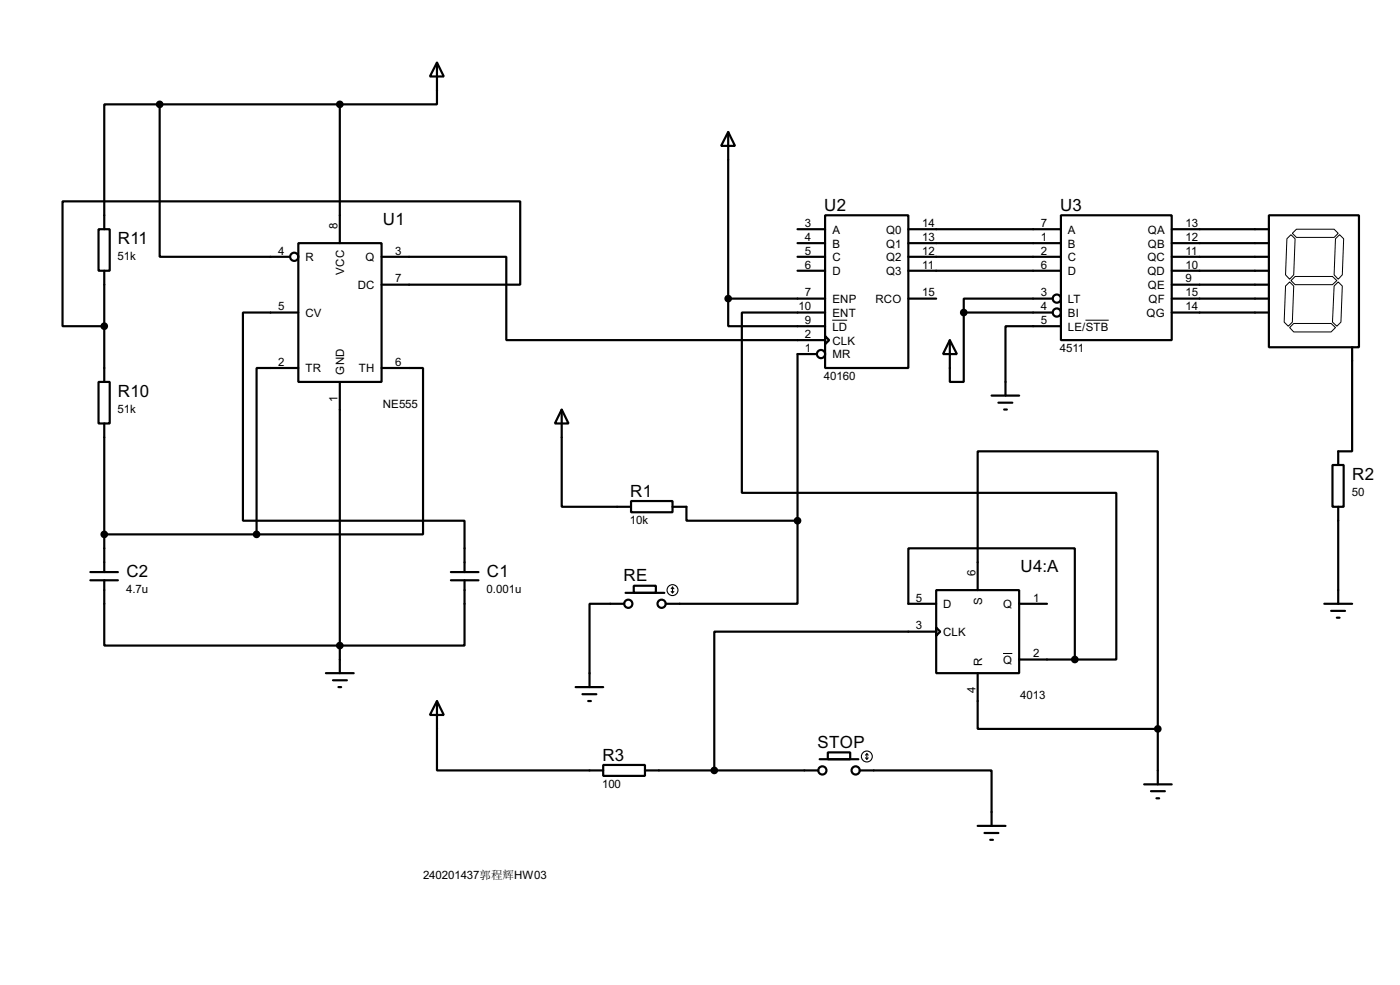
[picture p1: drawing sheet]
<svg xmlns="http://www.w3.org/2000/svg" width="256mm" height="180mm" viewBox="0 0 256 180" stroke-linecap="round" stroke-linejoin="round" font-family="sans-serif">
<g fill="none" stroke="#000" stroke-width=".4">
<path d="M29.3 19.1h-10.2v22.9M29.3 19.1v27.9h23.8M29.3 19.1h33M62.3 19.1v25.4M80.1 11.5l1.2 2.5h-2.5zM80.1 11.5v7.6h-17.8M133.4 24.2l1.3 2.5h-2.6zM133.4 24.2v30.5M151.2 39.4h15.2v28h-15.2zM194.4 39.4h20.3v22.9h-20.3zM232.5 39.4h16.5v24.2h-16.5zM18.1 42h2v7.6h-2z"/>
<path d="M19.1 49.6v20.3M54.7 44.5h15.2v25.4h-15.2zM54.7 57.2h-10.2v38.1h40.6v9.4M69.9 47h22.9v15.3h58.4M69.9 52.1h25.4v-15.2h-83.8v22.8h7.6M133.4 54.7v5h17.8M133.4 54.7h17.8M146.1 42h5.1M146.1 44.5h5.1M146.1 47h5.1M146.1 49.6h5.1M151.2 57.2h-15.3v33h68.6v30.5h-7.6"/>
<path d="M166.4 42h28M166.4 44.5h28M166.4 47h28M166.4 49.6h28M166.4 54.7h5.1M176.6 57.2v12.7h-2.6v-7.6M176.6 57.2h16.2M192.8 54.7h-16.2v2.5M194.4 59.7h-10.2v12.7M214.7 42h17.8M214.7 44.5h17.8M214.7 47h17.8"/>
<path d="M214.7 49.6h17.8M214.7 52.1h17.8M214.7 54.7h17.8M214.7 57.2h17.8M18.1 69.9h2v7.6h-2zM19.1 77.5v27.2M54.7 67.4h-7.7v30.4M62.3 69.9v53.3M69.9 67.4h7.6v30.4h-30.5M102.9 75l1.3 2.5h-2.5zM102.9 75v17.8h12.7M149.7 64.8h-3.6v30.5"/>
<path d="M151.2 61.5l.7 .8-.7 .7zM174 62.3l1.3 2.5h-2.5zM181.7 72.4h5M182.9 73.7h2.6M184 75h.5M247.7 63.6v19h-2.5v2.5M19.1 97.8h27.9M115.6 91.7h7.6v2.1h-7.6zM123.2 92.8h2.6v2.5h20.3M146.1 95.3v15.2h-24.1M244.1 85.1h2.1v7.7h-2.1zM245.2 92.8v17.7"/>
<path d="M16.6 106.2h5M16.6 104.7h5M19.1 106.2v12h66v-12M82.6 106.2h5.1M82.6 104.7h5.1M114.4 110.5h-6.4v15.3M114.6 108.5h7.1M116.1 107.2h4.1v1.3h-4.1zM171.5 108h15.2v15.2h-15.2zM171.5 114.9l.8 .7-.8 .8zM171.5 115.6h-40.6v25.4M171.5 110.5h-5.1v-10.1h30.5v20.3"/>
<path d="M179.1 108v-25.4h33v50.8M186.7 110.5h5.1M242.6 110.5h5.1M243.9 111.8h2.5M244.9 113.1h.5M59.7 123.2h5.1M61 124.5h2.6M62 125.8h.5M80.1 128.3l1.2 2.6h-2.5zM80.1 128.3v12.7h30.4M105.5 125.8h5M106.7 127.1h2.6"/>
<path d="M107.8 128.3h.5M150.2 139h7.1M151.7 137.7h4.1v1.3h-4.1zM179.1 123.2v10.2h33M186.7 120.7h10.2M212.1 133.4v10.2M110.5 140h7.7v2h-7.7zM118.2 141h31.7M157.5 141h24.2v10.2M179.1 151.2h5.1M180.4 152.5h2.5M181.4 153.7h.5"/>
<path d="M209.6 143.6h5.1M210.9 144.8h2.5M211.9 146.1h.5"/>
<circle cx="53.9" cy="47" r=".75"/>
<circle cx="193.6" cy="54.7" r=".75"/>
<circle cx="193.6" cy="57.2" r=".75"/>
<circle cx="150.4" cy="64.8" r=".75"/>
<circle cx="115.1" cy="110.5" r=".75"/>
<circle cx="121.2" cy="110.5" r=".75"/>
<circle cx="150.6" cy="141" r=".75"/>
<circle cx="156.7" cy="141" r=".75"/>
</g>
<path d="M152.5 58.6h2.7M198.9 58.6h4.2M235.5 52.4l.8-.8 .7 .8-.2 6.6-.8 .7-.7-.7zM235.8 43.7l.7-.7 .8 .7-.3 6.6-.7 .8-.8-.8zM236.3 60l.7-.8h6.9l.8 .8-.8 .8h-6.9zM236.5 51.4l.8-.8h6.8l.8 .8-.8 .7h-6.8zM236.8 42.7l.7-.7h6.9l.8 .7-.8 .8h-6.9zM244.4 52.4l.8-.8 .7 .8-.2 6.6-.8 .7-.8-.7zM244.7 43.7l.7-.7 .8 .7-.3 6.6-.7 .8-.8-.8zM183.8 119.6h1.7" fill="none" stroke="#000" stroke-width=".18"/>
<g fill="#000" stroke="#000" stroke-width=".4">
<circle cx="29.2" cy="19.1" r=".5"/>
<circle cx="62.2" cy="19.1" r=".5"/>
<circle cx="19.1" cy="59.7" r=".5"/>
<circle cx="133.4" cy="54.7" r=".5"/>
<circle cx="176.5" cy="57.2" r=".5"/>
<circle cx="19.1" cy="97.8" r=".5"/>
<circle cx="47" cy="97.8" r=".5"/>
<circle cx="146.1" cy="95.3" r=".5"/>
<circle cx="62.2" cy="118.2" r=".5"/>
<circle cx="196.9" cy="120.7" r=".5"/>
<circle cx="212.1" cy="133.4" r=".5"/>
<circle cx="130.8" cy="141" r=".5"/>
</g>
<g fill="none" stroke="#000" stroke-width=".2">
<path d="M123 108.3l.2 .2M123.2 107.5v1M123.2 107.5l-.2 .3M123.2 107.5l.3 .3M123.5 108.3l-.3 .2M158.6 138.7l.2 .3M158.8 138v1M158.8 138l-.2 .2M158.8 138l.3 .2M159.1 138.7l-.3 .3"/>
<circle cx="123.2" cy="108" r="1"/>
<circle cx="158.8" cy="138.5" r="1"/>
</g>
<g font-size="3.5">
<text x="70.2" y="41.2">U1</text>
<text x="151" y="38.6">U2</text>
<text x="194.2" y="38.6">U3</text>
<text x="21.6" y="44.6">R11</text>
<text x="21.6" y="72.6">R10</text>
<text x="247.7" y="87.8">R2</text>
<text x="115.5" y="90.9">R1</text>
<text x="23.2" y="105.6">C2</text>
<text x="89.2" y="105.6">C1</text>
<text x="114.2" y="106.4">RE</text>
<text x="187" y="104.7">U4:A</text>
<text x="149.8" y="136.9">STOP</text>
<text x="110.4" y="139.2">R3</text>
</g>
<g font-size="2.4">
<text x="61.9" y="42" transform="rotate(-90 61.9 42)">8</text>
<text x="147.5" y="41.6">3</text>
<text x="169" y="41.6">14</text>
<text x="190.7" y="41.6">7</text>
<text x="217.2" y="41.6">13</text>
<text x="21.6" y="47.6">51k</text>
<text x="51" y="46.6">4</text>
<text x="55.9" y="47.8">R</text>
<text x="66.9" y="47.8">Q</text>
<text x="72.4" y="46.6">3</text>
<text x="147.5" y="44.1">4</text>
<text x="147.5" y="46.6">5</text>
<text x="152.5" y="42.7">A</text>
<text x="152.5" y="45.3">B</text>
<text x="152.5" y="47.8">C</text>
<text x="162.3" y="42.7">Q0</text>
<text x="162.3" y="45.3">Q1</text>
<text x="162.3" y="47.8">Q2</text>
<text x="169" y="44.1">13</text>
<text x="169" y="46.6">12</text>
<text x="190.7" y="44.1">1</text>
<text x="190.7" y="46.6">2</text>
<text x="195.6" y="42.7">A</text>
<text x="195.6" y="45.3">B</text>
<text x="195.6" y="47.8">C</text>
<text x="210.2" y="47.8">QC</text>
<text x="210.3" y="42.7">QA</text>
<text x="210.3" y="45.3">QB</text>
<text x="217.2" y="44.1">12</text>
<text x="217.2" y="46.6">11</text>
<text x="63.1" y="50.3" transform="rotate(-90 63.1 50.3)">VCC</text>
<text x="65.5" y="52.9">DC</text>
<text x="72.4" y="51.7">7</text>
<text x="147.5" y="49.2">6</text>
<text x="152.5" y="50.4">D</text>
<text x="162.3" y="50.4">Q3</text>
<text x="169" y="49.2">11</text>
<text x="190.7" y="49.2">6</text>
<text x="195.6" y="50.4">D</text>
<text x="210.2" y="50.4">QD</text>
<text x="210.3" y="52.9">QE</text>
<text x="217.2" y="49.2">10</text>
<text x="217.2" y="51.7">9</text>
<text x="51" y="56.8">5</text>
<text x="55.9" y="58">CV</text>
<text x="146.3" y="56.8">10</text>
<text x="147.5" y="54.3">7</text>
<text x="147.5" y="59.3">9</text>
<text x="152.5" y="55.4">ENP</text>
<text x="152.5" y="58">ENT</text>
<text x="160.4" y="55.4">RCO</text>
<text x="169" y="54.3">15</text>
<text x="190.7" y="54.3">3</text>
<text x="190.7" y="56.8">4</text>
<text x="190.7" y="59.3">5</text>
<text x="195.6" y="55.4">LT</text>
<text x="195.6" y="58">BI</text>
<text x="210" y="58">QG</text>
<text x="210.4" y="55.4">QF</text>
<text x="217.2" y="54.3">15</text>
<text x="217.2" y="56.8">14</text>
<text x="147.5" y="61.9">2</text>
<text x="147.5" y="64.4">1</text>
<text x="152.5" y="60.5">LD</text>
<text x="152.5" y="63.1">CLK</text>
<text x="152.5" y="65.6">MR</text>
<text x="194.2" y="64.5">4511</text>
<text x="195.6" y="60.5">LE/STB</text>
<text x="51" y="67">2</text>
<text x="55.9" y="68.1">TR</text>
<text x="63.1" y="68.6" transform="rotate(-90 63.1 68.6)">GND</text>
<text x="65.7" y="68.1">TH</text>
<text x="72.4" y="67">6</text>
<text x="151" y="69.5">40160</text>
<text x="21.6" y="75.5">51k</text>
<text x="61.9" y="73.6" transform="rotate(-90 61.9 73.6)">1</text>
<text x="70.1" y="74.6">NE555</text>
<text x="115.4" y="96">10k</text>
<text x="247.7" y="90.8">50</text>
<text x="178.7" y="105.5" transform="rotate(-90 178.7 105.5)">6</text>
<text x="23.1" y="108.5">4.7u</text>
<text x="89.2" y="108.5">0.001u</text>
<text x="167.8" y="110.1">5</text>
<text x="172.8" y="111.3">D</text>
<text x="179.9" y="110.7" transform="rotate(-90 179.9 110.7)">S</text>
<text x="183.8" y="111.3">Q</text>
<text x="189.3" y="110.1">1</text>
<text x="167.8" y="115.2">3</text>
<text x="172.8" y="116.4">CLK</text>
<text x="179.9" y="121.9" transform="rotate(-90 179.9 121.9)">R</text>
<text x="183.8" y="121.5">Q</text>
<text x="189.3" y="120.3">2</text>
<text x="178.7" y="126.9" transform="rotate(-90 178.7 126.9)">4</text>
<text x="186.9" y="128">4013</text>
<text x="110.3" y="144.2">100</text>
<text x="77.5" y="160.8">240201437郭程辉HW03</text>
</g>
</svg>
